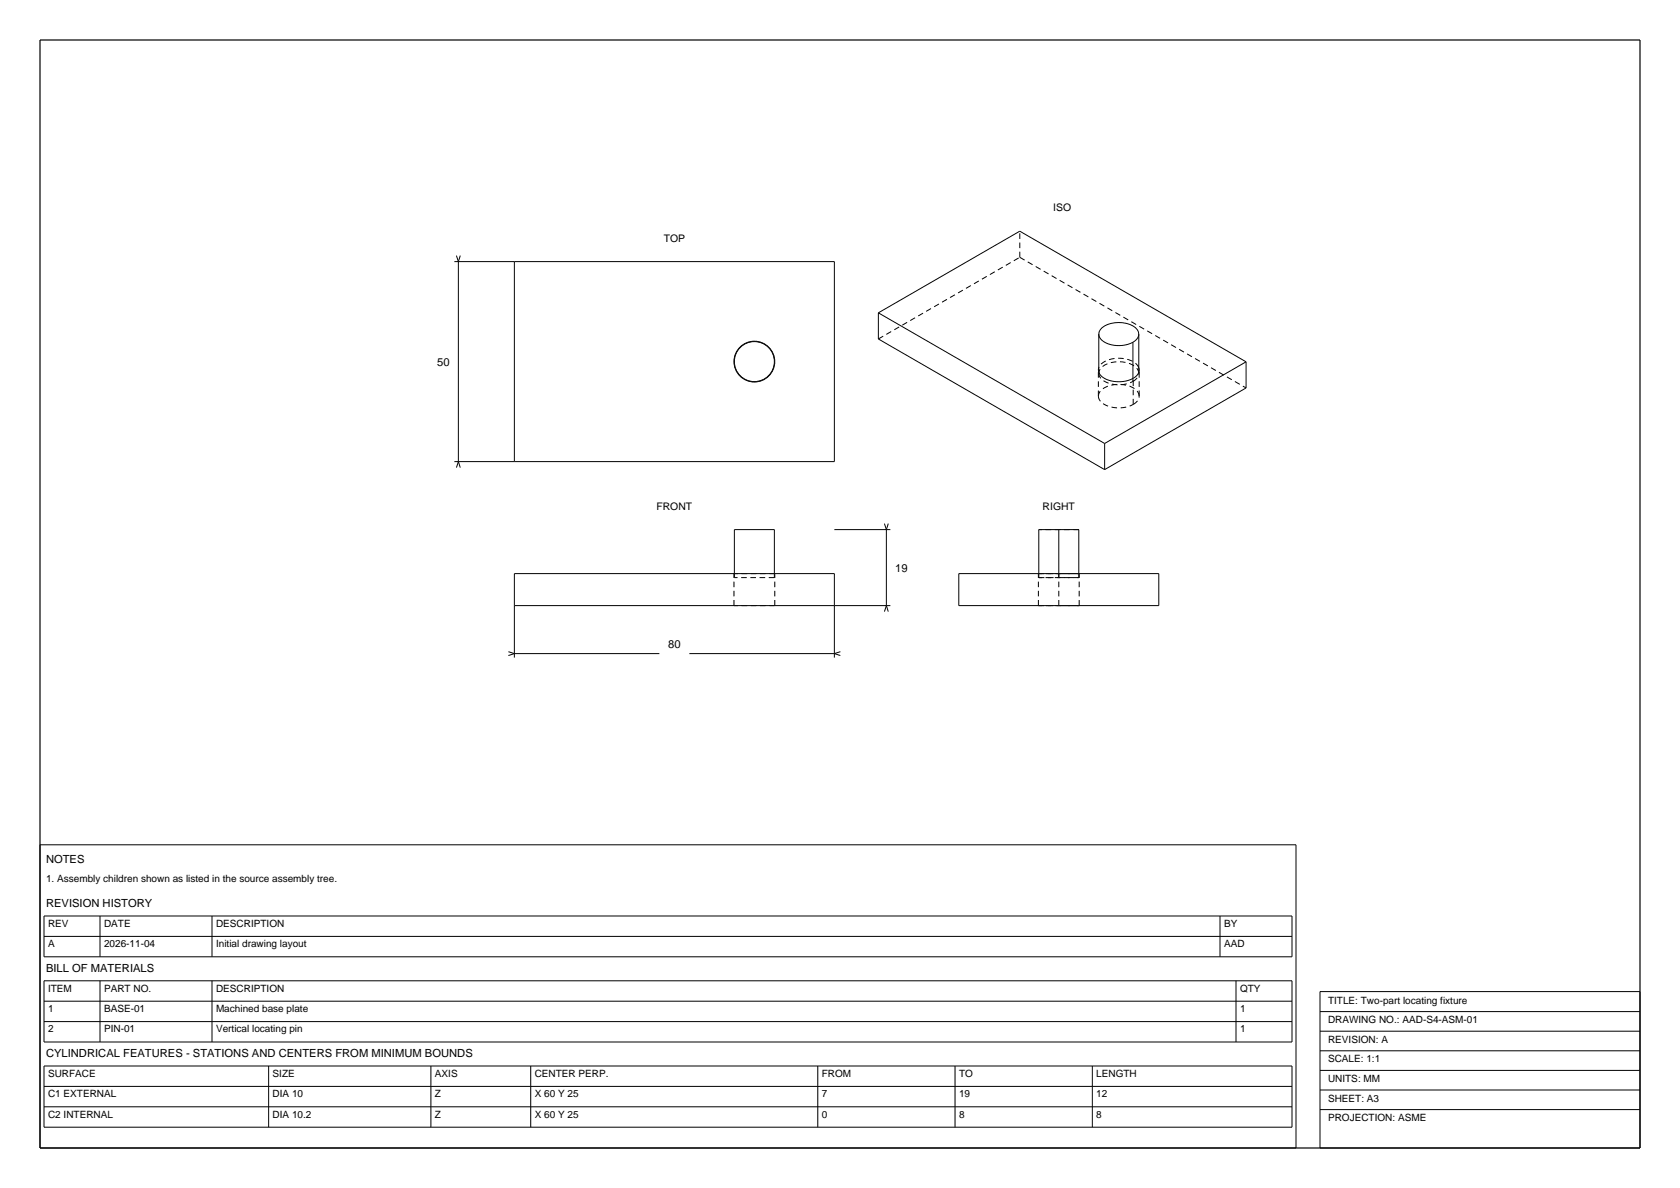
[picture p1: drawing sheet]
<svg xmlns="http://www.w3.org/2000/svg" width="420mm" height="297mm" viewBox="0 0 420 297" stroke-linecap="round" stroke-linejoin="round" font-family="sans-serif">
<path d="M10 10h400v277h-400z" fill="none" stroke="#000" stroke-width=".3"/>
<g fill="none" stroke="#000" stroke-width=".25">
<path d="M113.6 65.4h95v50h-95M114.1 63.9l.5 1.5M114.6 65.4v50M115.1 63.9l-.5 1.5M128.6 65.4v50M219.6 78.2v6.5l56.6 32.7M219.6 78.2l35.3-20.4 56.6 32.7M219.6 78.2l56.6 32.7M274.7 91.9l-.1 .5a2.39 2.39 0 0 0 1.9 2.4 7 7 0 0 0 7.8-1l.5-1-.1-.9M274.7 83.5a3.4 3.4 0 0 0 3.1 2.7 7.9 7.9 0 0 0 5.4-.6M274.7 83.5a3.4 3.4 0 0 1 3.1-2.6 6.7 6.7 0 0 1 6.5 1.5l.4 1.1M274.7 83.5v9.6"/>
<path d="M283.2 85.6v9M284.7 83.5a2.5 2.5 0 0 1-1.5 2.1M284.7 83.5v9.6M311.5 90.5v6.5l-35.3 20.4M311.5 90.5l-35.3 20.4M114.6 115.4l-.5 1.5M114.6 115.4l.5 1.5M276.2 110.9v6.5M208.6 132.4h14M221.1 130.9l.5 1.5M221.6 132.4v19M222.1 130.9l-.5 1.5"/>
<path d="M264.7 132.4v11M128.6 151.4h94M183.6 143.4v-11h10v11M221.6 151.4l-.5 1.5M221.6 151.4l.5 1.5M239.7 143.4h50v8h-50zM259.7 143.4v-11h10v11M127.1 162.9l1.5 .5M128.6 164.4v-21h80v21M128.6 163.4h36.2M128.6 163.4l-1.5 .5M172.3 163.4h36.3"/>
<path d="M208.6 163.4l1.5 .5M210.1 162.9l-1.5 .5M10 211.2h314v75.8h-314zM11 229h312v10.2h-312zM11 234.1h312M25 229v10.2M53 229v10.2M305 229v10.2M11 245.2h312v15.3h-312zM11 250.3h312M11 255.4h312M25 245.2v15.3"/>
<path d="M53 245.2v15.3M309 245.2v15.3M330 247.9h80v39.1h-80zM330 252.9h80M330 257.8h80M11 266.5h312v15.3h-312zM11 271.6h312M11 276.7h312M67.2 266.5v15.3M107.7 266.5v15.3M132.7 266.5v15.3M204.4 266.5v15.3"/>
<path d="M238.8 266.5v15.3M273.1 266.5v15.3M330 262.7h80M330 267.6h80M330 272.5h80M330 277.4h80"/>
<circle cx="188.6" cy="90.4" r="5.1"/>
<circle cx="188.6" cy="90.4" r="5"/>
</g>
<g fill="none" stroke="#000" stroke-width=".25" stroke-dasharray="1.4 .9" stroke-linecap="butt">
<path d="M254.9 64.3v-6.5M254.9 64.3l56.6 32.7M219.6 84.7l35.3-20.4M274.6 99v-6.5M274.6 99a3.5 3.5 0 0 0 3.1 2.8 8 8 0 0 0 5.6-.7M274.7 93.3v-.2M274.7 93.3a3.4 3.4 0 0 0 3.1 2.7 7.9 7.9 0 0 0 5.4-.6M283.2 95.4v-.8M283.2 95.4a2.5 2.5 0 0 0 1.5-2.1M284.7 93.3v-.2M284.7 93.3a3.4 3.4 0 0 0-3.1-2.7 6.7 6.7 0 0 0-6.5 1.6l-.4 1.1M284.7 91.9a5.2 5.2 0 0 0-5-2.3 5.2 5.2 0 0 0-5 2.3"/>
<path d="M284.8 99v-6.5M284.8 99a3.5 3.5 0 0 0-3.2-2.7 6.9 6.9 0 0 0-6.6 1.6l-.4 1.1M283.3 101.1v-6.5M283.3 101.1a2.55 2.55 0 0 0 1.5-2.1M269.7 132.4h-10M183.5 151.4v-8M183.6 144.4v-1M193.6 144.4h-10M193.6 144.4v-1M193.7 151.4h-10.2M193.7 143.4h-10.2M193.7 151.4v-8"/>
<path d="M259.6 151.4v-8M259.6 151.4h5.1M259.6 143.4h5.1M259.7 144.4v-1M259.7 144.4h5M264.7 151.4v-8M264.7 151.4h5.1M264.7 144.4v-1M264.7 144.4h5M264.7 143.4h5.1M269.7 144.4h-10M269.7 144.4v-1"/>
<path d="M269.8 151.4h-10.2M269.8 143.4h-10.2M269.8 151.4v-8"/>
</g>
<g font-size="2.8">
<text x="109.3" y="91.4">50</text>
<text x="223.8" y="142.9">19</text>
<text x="167" y="162">80</text>
<text x="11.5" y="215.7">NOTES</text>
<text x="11.5" y="226.7">REVISION HISTORY</text>
<text x="11.5" y="242.9">BILL OF MATERIALS</text>
<text x="11.5" y="264.2">CYLINDRICAL FEATURES - STATIONS AND CENTERS FROM MINIMUM BOUNDS</text>
</g>
<g font-size="2.6">
<text x="263.3" y="52.8">ISO</text>
<text x="165.9" y="60.4">TOP</text>
<text x="164.1" y="127.4">FRONT</text>
<text x="260.7" y="127.4">RIGHT</text>
</g>
<g font-size="2.5">
<text x="11.5" y="220.5">1. Assembly children shown as listed in the source assembly tree.</text>
<text x="12" y="231.7">REV</text>
<text x="26" y="231.7">DATE</text>
<text x="54" y="231.7">DESCRIPTION</text>
<text x="306" y="231.7">BY</text>
<text x="12" y="236.8">A</text>
<text x="26" y="236.8">2026-11-04</text>
<text x="54" y="236.8">Initial drawing layout</text>
<text x="306" y="236.8">AAD</text>
<text x="12" y="247.9">ITEM</text>
<text x="26" y="247.9">PART NO.</text>
<text x="54" y="247.9">DESCRIPTION</text>
<text x="310" y="247.9">QTY</text>
<text x="332" y="250.9">TITLE: Two-part locating fixture</text>
<text x="12" y="253">1</text>
<text x="26" y="253">BASE-01</text>
<text x="54" y="253">Machined base plate</text>
<text x="310" y="253">1</text>
<text x="332" y="255.8">DRAWING NO.: AAD-S4-ASM-01</text>
<text x="12" y="258.1">2</text>
<text x="26" y="258.1">PIN-01</text>
<text x="54" y="258.1">Vertical locating pin</text>
<text x="310" y="258.1">1</text>
<text x="332" y="260.7">REVISION: A</text>
<text x="12" y="269.2">SURFACE</text>
<text x="68.2" y="269.2">SIZE</text>
<text x="108.7" y="269.2">AXIS</text>
<text x="133.7" y="269.2">CENTER PERP.</text>
<text x="205.4" y="269.2">FROM</text>
<text x="239.8" y="269.2">TO</text>
<text x="274.1" y="269.2">LENGTH</text>
<text x="332" y="265.6">SCALE: 1:1</text>
<text x="12" y="274.3">C1 EXTERNAL</text>
<text x="68.2" y="274.3">DIA 10</text>
<text x="108.7" y="274.3">Z</text>
<text x="133.7" y="274.3">X 60 Y 25</text>
<text x="205.4" y="274.3">7</text>
<text x="239.8" y="274.3">19</text>
<text x="274.1" y="274.3">12</text>
<text x="332" y="270.5">UNITS: MM</text>
<text x="332" y="275.4">SHEET: A3</text>
<text x="12" y="279.4">C2 INTERNAL</text>
<text x="68.2" y="279.4">DIA 10.2</text>
<text x="108.7" y="279.4">Z</text>
<text x="133.7" y="279.4">X 60 Y 25</text>
<text x="205.4" y="279.4">0</text>
<text x="239.8" y="279.4">8</text>
<text x="274.1" y="279.4">8</text>
<text x="332" y="280.3">PROJECTION: ASME</text>
</g>
</svg>
